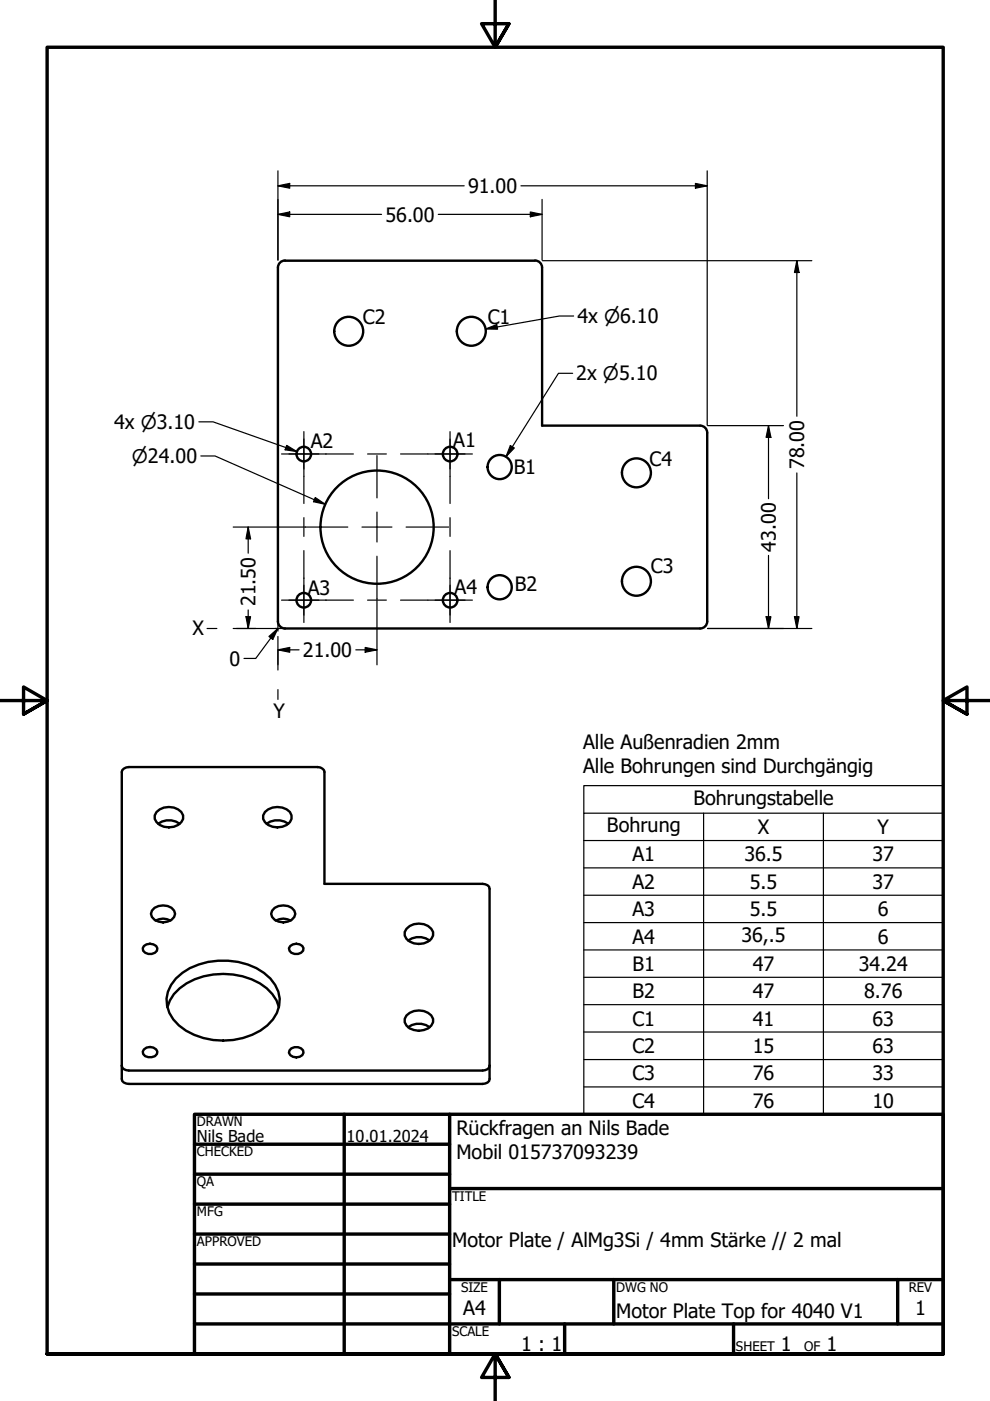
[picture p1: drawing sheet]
<svg xmlns="http://www.w3.org/2000/svg" width="210mm" height="297mm" viewBox="0 0 210 297" stroke-linecap="round" stroke-linejoin="round" font-family="sans-serif">
<!-- layer: Sichtbar (ANSI) -->
<g fill="none" stroke="#000" stroke-width=".51">
<path d="M58.9 56.8v74.9a1.5 1.5 0 0 0 1.5 1.6h88a1.5 1.5 0 0 0 1.5-1.5v-40.1a1.5 1.5 0 0 0-1.5-1.5h-33.5v-33.4M60.4 55.3h53M60.4 55.2a1.5 1.5 0 0 0-1.5 1.5M113.4 55.2a1.5 1.5 0 0 1 1.5 1.5M26.2 163l1.1-.4h40a1.37 1.37 0 0 1 1.5 1.1v23.7h33.5a1.28 1.28 0 0 1 1.5 1.1v40.3a1.28 1.28 0 0 1-1.5 1h-75a1.28 1.28 0 0 1-1.5-1v-65.1l.1-.4zM33.2 172.2a3.8 3.8 0 0 1 5.2 0 1.75 1.75 0 0 1-.6 2.7 3.5 3.5 0 0 1-5-1.3v-.7zM33.5 174.7a3.8 3.8 0 0 1 4.6 0M56.2 172.2a3.8 3.8 0 0 1 5.3 0 1.81 1.81 0 0 1-.7 2.7 3.5 3.5 0 0 1-5-1.3v-.7zM56.5 174.7a3.9 3.9 0 0 1 4.6 0M32.8 192.5a3.2 3.2 0 0 1 4.1 .6 1.66 1.66 0 0 1-1.3 2.3 3 3 0 0 1-3.4-1l-.2-.7 .2-.6zM33 195.2a3.2 3.2 0 0 1 3.2 0M58.3 192.5a3.2 3.2 0 0 1 4.1 .6 1.66 1.66 0 0 1-1.4 2.3 2.98 2.98 0 0 1-3.3-1l-.2-.7 .2-.6z"/>
<path d="M58.5 195.2a3.2 3.2 0 0 1 3.1 0M86.2 196.9a3.5 3.5 0 0 1 5.6 .7 2.2 2.2 0 0 1-1.9 2.4 3.4 3.4 0 0 1-4.1-1.6v-.8zM86.5 199.4a3.8 3.8 0 0 1 4.6 0M30.5 200.6a1.85 1.85 0 0 1 2.9 .4 1.56 1.56 0 0 1-2.6 1l-.4-.4-.1-.6zM35.5 213.6a10 10 0 0 1 7.7-6.6 15.7 15.7 0 0 1 13.4 2.5l1.1 1.3 .9 1.3 .5 1.5M37.3 207.5a15.1 15.1 0 0 1 15.2-3 9 9 0 0 1 6.8 7.2 8.3 8.3 0 0 1-5.8 7.7 15.4 15.4 0 0 1-15.6-2 6.6 6.6 0 0 1-.6-9.9zM61.6 200.6a1.81 1.81 0 0 1 2.7 .4 1.56 1.56 0 0 1-2.5 1l-.4-.4-.1-.6zM86.2 215.3a3.8 3.8 0 0 1 5.2 0 1.76 1.76 0 0 1-.6 2.7 3.5 3.5 0 0 1-5-1.3v-.7zM86.5 217.8a3.8 3.8 0 0 1 4.6 0M25.8 225.9a1.28 1.28 0 0 0 1.5 1.1h75a1.28 1.28 0 0 0 1.5-1.1M30.5 222.5a1.78 1.78 0 0 1 2.9 .5 1.39 1.39 0 0 1-1.9 1.1l-.7-.2-.4-.4-.1-.5zM61.8 222.3a1.87 1.87 0 0 1 2.5 .4v.5a1.71 1.71 0 0 1-1.5 1 1.71 1.71 0 0 1-1.5-1l.1-.5z"/>
<circle cx="73.9" cy="70.2" r="3.1"/>
<circle cx="99.9" cy="70.2" r="3.1"/>
<circle cx="64.4" cy="96.3" r="1.55"/>
<circle cx="95.4" cy="96.3" r="1.55"/>
<circle cx="105.9" cy="99" r="2.56"/>
<circle cx="79.9" cy="111.8" r="12"/>
<circle cx="134.9" cy="100.3" r="3.1"/>
<circle cx="64.4" cy="127.3" r="1.55"/>
<circle cx="95.4" cy="127.3" r="1.55"/>
<circle cx="105.9" cy="124.5" r="2.56"/>
<circle cx="134.9" cy="123.2" r="3.1"/>
</g>
<!-- layer: Border (ANSI) -->
<g fill="none" stroke="#000" stroke-width=".72">
<path d="M105 0v10l-2.9-5h5.8l-2.9 5 2.9-5M0 148.5h10l-5-2.8v5.7l5-2.9-5 2.9M210 148.5h-10l5-2.8v5.7l-5-2.9 5 2.9M41.2 236.2h158.8v50.8h-158.8zM73 236.2v50.8M95.3 236.2v50.8M41.2 242.6h54.1M41.2 248.9h54.1M41.2 255.3h54.1M95.3 252h104.7M41.2 261.6h54.1M41.2 268h54.1"/>
<path d="M41.2 274.3h54.1M95.3 271.3h104.7M105.9 271.3v9.4M130.1 271.3v9.4M190.3 271.3v9.4M10 287v-277h190v277h-190h190M41.2 280.7h158.8M107.9 292l-2.9-5 2.9 5h-5.8l2.9-5v10M119.7 280.7v6.3M155.5 280.7v6.3"/>
</g>
<!-- layer: Skizziergeometrie (ANSI) -->
<path d="M43.9 133.3h2.1M50.1 133.3h4.1M58.4 133.3h2M58.9 131.8v2M58.9 138v4.1M58.9 146.2v2.1" fill="none" stroke="#000" stroke-width=".25"/>
<g fill="none" stroke="#000" stroke-width=".25">
<path d="M58.9 39.4l2.5-.5v1zM58.9 36.2v18.9M58.9 39.4h39.5M110.4 39.4h39.5M147.4 38.9l2.5 .5-2.5 .5zM149.9 36.2v54M58.9 45.5l2.5-.6v1.1zM58.9 45.5h22M92.9 45.5h22M112.4 44.9l2.5 .6-2.5 .5zM114.9 42.3v12.8M115 55.3h57.1"/>
<path d="M169 55.3l.4 2.5h-1zM169 55.3v33M103 69.8l2.3-1 .2 1zM121.4 79.1h-3l-11.1 17.7M121.6 67h-3l-15.6 2.8M42.2 89.4h3l17.7 6.3M42.6 96.7h3l23.4 10.2M60.8 94.4l2.1 1.3-2.4-.3zM108.2 94.5l.9 .5-1.8 1.8zM150 90.2h16.1M162.9 90.2l.5 2.5h-1zM162.9 90.2v15.5"/>
<path d="M49.4 111.7h14.9M52.6 111.7l.5 2.5h-.9zM52.6 111.7v5.6M64.5 111.7h.3M66.8 105.5l2.2 1.4-2.5-.5zM162.9 117.8v15.5M169 100.3v33M49.4 133.3h9.4M52.2 130.8h.9l-.5 2.5zM52.6 129.3v4M58.9 137.8l2.5-.5v1zM58.9 133.3v.1"/>
<path d="M58.9 134.9v6.1M58.9 137.8h4.5M75.4 137.8h4.5M77.4 137.3l2.5 .5-2.5 .5zM79.9 126.9v.3M79.9 127.4v13.6M150 133.3h22.1M162.4 130.8h1l-.5 2.5zM168.4 130.8h1l-.4 2.5z"/>
</g>
<g fill="#000">
<path d="M58.9 39.4l2.5-.5v1z" fill-rule="evenodd"/>
<path d="M147.4 38.9l2.5 .5-2.5 .5z" fill-rule="evenodd"/>
<path d="M58.9 45.5l2.5-.6v1.1z" fill-rule="evenodd"/>
<path d="M112.4 44.9l2.5 .6-2.5 .5z" fill-rule="evenodd"/>
<path d="M169 55.3l.4 2.5h-1z" fill-rule="evenodd"/>
<path d="M103 69.8l2.3-1 .2 1z" fill-rule="evenodd"/>
<path d="M60.8 94.4l2.1 1.3-2.4-.3z" fill-rule="evenodd"/>
<path d="M108.2 94.5l.9 .5-1.8 1.8z" fill-rule="evenodd"/>
<path d="M162.9 90.2l.5 2.5h-1z" fill-rule="evenodd"/>
<path d="M52.6 111.7l.5 2.5h-.9z" fill-rule="evenodd"/>
<path d="M66.8 105.5l2.2 1.4-2.5-.5z" fill-rule="evenodd"/>
<path d="M52.2 130.8h.9l-.5 2.5z" fill-rule="evenodd"/>
<path d="M58.9 137.8l2.5-.5v1z" fill-rule="evenodd"/>
<path d="M77.4 137.3l2.5 .5-2.5 .5z" fill-rule="evenodd"/>
<path d="M162.4 130.8h1l-.5 2.5z" fill-rule="evenodd"/>
<path d="M168.4 130.8h1l-.4 2.5z" fill-rule="evenodd"/>
</g>
<!-- layer: Symbol (ANSI) -->
<g fill="none" stroke="#000" stroke-width=".25">
<path d="M57 134.9l1.9-1.6-1.1 2.3zM58.9 133.3l-4.7 6.3h-2.5M123.8 172.4v-5.8h76.2v5.8M123.8 178.2h76.2M149.2 172.4v63.8M174.6 172.4v63.8M200 172.4h-76.2v5.8M200 172.4v63.8h-76.2v-58M123.8 184h76.2M123.8 189.8h76.2M123.8 195.6h76.2M123.8 201.4h76.2"/>
<path d="M123.8 207.2h76.2M123.8 213h76.2M123.8 218.8h76.2M123.8 224.6h76.2M123.8 230.4h76.2"/>
</g>
<!-- layer: Mittelpunktmarkierung (ANSI) -->
<g fill="none" stroke="#000" stroke-width=".25">
<path d="M61.3 96.3h6.3M64.4 93.1v6.3M79.9 96.6v9M92.2 96.3h6.4M95.4 93.1v6.3M64.8 111.7h8.9M76.8 111.7h6.3M79.9 108.6v6.3M79.9 117.9v9M86.1 111.7h9M61.3 127.2h6.3M64.4 124.1v6.3"/>
<path d="M92.2 127.2h6.4M95.4 124.1v6.3"/>
</g>
<!-- layer: Symbol (ANSI) -->
<path d="M57 134.9l1.9-1.6-1.1 2.3z" fill-rule="evenodd" fill="#000"/>
<!-- layer: Mittellinie (ANSI) -->
<path d="M59.7 96.3h15.2M64.4 91.5v15.3M77.9 96.3h4M84.9 96.3h15.3M95.4 91.5v15.3M64.4 109.8v3.9M64.4 116.7v15.3M95.4 109.8v3.9M95.4 116.7v15.3M59.7 127.2h15.2M77.9 127.2h4M84.9 127.2h15.3" fill="none" stroke="#000" stroke-width=".25"/>
<g font-size="4.2">
<text x="99.2" y="40.9">91.00</text>
<text x="81.7" y="47">56.00</text>
<text x="77" y="68.6">C2</text>
<text x="103.4" y="68.6">C1</text>
<text x="122.4" y="68.5">4x ⌀6.10</text>
<text x="122.2" y="80.6">2x ⌀5.10</text>
<text x="24.2" y="90.9">4x ⌀3.10</text>
<text x="65.9" y="95">A2</text>
<text x="96.1" y="94.7">A1</text>
<text x="108.9" y="100.5">B1</text>
<text x="137.7" y="98.7">C4</text>
<text x="170.5" y="99.5" transform="rotate(-90 170.5 99.5)">78.00</text>
<text x="164.5" y="117" transform="rotate(-90 164.5 117)">43.00</text>
<text x="109.2" y="125.3">B2</text>
<text x="138" y="121.4">C3</text>
<text x="54.1" y="128.5" transform="rotate(-90 54.1 128.5)">21.50</text>
<text x="65.2" y="126.1">A3</text>
<text x="96.4" y="126">A4</text>
<text x="40.8" y="134.7">X</text>
<text x="48.6" y="141.1">0</text>
<text x="64.2" y="139.3">21.00</text>
<text x="58" y="152.3">Y</text>
<text x="123.6" y="158.9">Alle Außenradien 2mm</text>
<text x="123.6" y="163.9">Alle Bohrungen sind Durchgängig</text>
<text x="147.1" y="170.6">Bohrungstabelle</text>
<text x="128.7" y="176.5">Bohrung</text>
<text x="160.7" y="176.8">X</text>
<text x="186.1" y="176.8">Y</text>
<text x="134.1" y="182.6">A1</text>
<text x="157.8" y="182.6">36.5</text>
<text x="185" y="182.6">37</text>
<text x="134.1" y="188.5">A2</text>
<text x="159" y="188.4">5.5</text>
<text x="185" y="188.4">37</text>
<text x="134.1" y="194.2">A3</text>
<text x="159" y="194.2">5.5</text>
<text x="186.1" y="194.2">6</text>
<text x="134.1" y="200.1">A4</text>
<text x="157.2" y="199.7">36,.5</text>
<text x="186.1" y="200.1">6</text>
<text x="134.1" y="205.9">B1</text>
<text x="159.6" y="205.9">47</text>
<text x="182.1" y="205.9">34.24</text>
<text x="134.1" y="211.7">B2</text>
<text x="159.6" y="211.7">47</text>
<text x="183.2" y="211.7">8.76</text>
<text x="134.1" y="217.5">C1</text>
<text x="159.6" y="217.5">41</text>
<text x="185" y="217.5">63</text>
<text x="134.1" y="223.3">C2</text>
<text x="159.6" y="223.2">15</text>
<text x="185" y="223.3">63</text>
<text x="134.1" y="229.1">C3</text>
<text x="159.6" y="229.1">76</text>
<text x="185" y="229.1">33</text>
<text x="134.1" y="234.9">C4</text>
<text x="159.6" y="234.9">76</text>
<text x="185" y="234.9">10</text>
<text x="96.8" y="240.7">Rückfragen an Nils Bade</text>
<text x="96.8" y="245.7">Mobil 015737093239</text>
<text x="95.8" y="264.3">Motor Plate / AlMg3Si / 4mm Stärke // 2 mal</text>
<text x="98.2" y="278.8">A4</text>
<text x="130.6" y="279.3">Motor Plate Top for 4040 V1</text>
<text x="194" y="278.8">1</text>
<text x="110.5" y="286.5">1 : 1</text>
<text x="165.6" y="286.5">1</text>
<text x="175.2" y="286.5">1</text>
</g>
<text font-size="4" x="28" y="98.2">⌀24.00</text>
<g font-size="3.5">
<text x="41.7" y="242">Nils Bade</text>
<text x="73.5" y="242">10.01.2024</text>
</g>
<g font-size="2.8">
<text x="41.7" y="238.8">DRAWN</text>
<text x="41.7" y="245.2">CHECKED</text>
<text x="41.7" y="251.5">QA</text>
<text x="41.7" y="257.9">MFG</text>
<text x="95.8" y="254.5">TITLE</text>
<text x="41.7" y="264.2">APPROVED</text>
<text x="97.7" y="273.9">SIZE</text>
<text x="130.6" y="273.9">DWG NO</text>
<text x="192.7" y="273.8">REV</text>
<text x="95.8" y="283.3">SCALE</text>
<text x="156" y="286.5">SHEET</text>
<text x="170.5" y="286.5">OF</text>
</g>
</svg>
